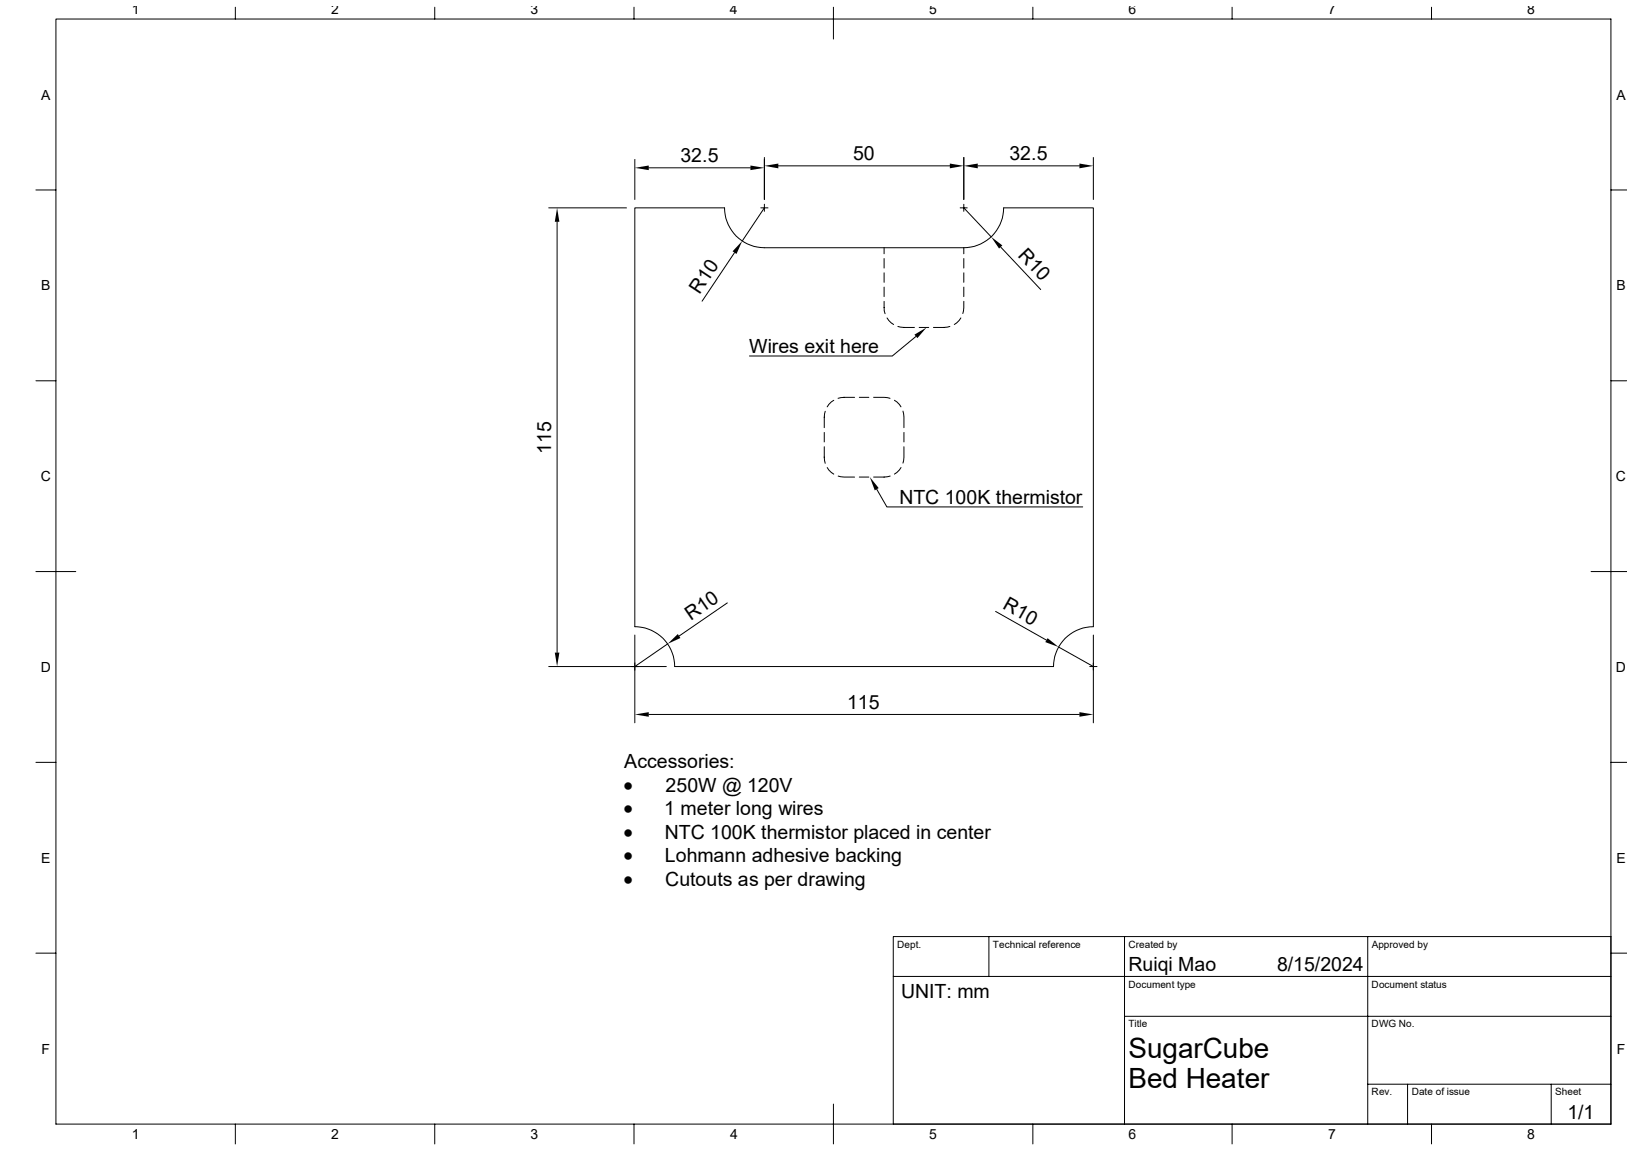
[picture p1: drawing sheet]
<svg xmlns="http://www.w3.org/2000/svg" width="420mm" height="297mm" viewBox="0 0 420 297" stroke-linecap="round" stroke-linejoin="round" font-family="sans-serif">
<g fill="none" stroke="#000" stroke-width=".26">
<path d="M14.4 4.9h401.4v285.2h-401.4zM60.7 1.9v3M112.2 1.9v3M163.7 1.9v3M215.1 1.9v8.2M266.6 1.9v3M318.1 1.9v3M369.5 1.9v3M9.3 49h5.1M141.6 53.6h20.1M143.8 57.2v111.2M163.9 53.6h23.1a10.3 10.3 0 0 0 10.3 10.3h51.5a10.3 10.3 0 0 0 10.3-10.3h23.1v108.1a10.3 10.3 0 0 0-10.3 10.3h-97.7a10.3 10.3 0 0 0-10.3-10.3z"/>
<path d="M163.9 41.1v10.4M167.5 43.3h26.2M196.4 53.6h1.8M197.3 52.7v1.8M197.3 40.6v10.9M197.3 53.6l-5.7 8.6M200.9 42.8h44.3M247.9 53.6h1.8M248.8 40.6v10.9M248.8 53.6l7.1 7.5M248.8 52.7v1.8M252.4 42.8h26.2"/>
<path d="M282.2 40.6v10.9M415.8 49h4.1M189.6 65.2l-8.4 12.5M228.2 77.8l.1 2.5 .2 .6M228.2 63.9v1.6M228.2 66.7v2.5M228.2 70.4v2.5M228.2 74.1v2.4M248.8 77.8v1.6l-.3 1.5M248.8 63.9v1.6M248.8 66.7v2.5M248.8 70.4v2.5"/>
<path d="M248.8 74.1v2.4M258.3 63.8l10.3 10.9M9.3 98.3h5.1M229 82l1 1.3 .7 .4M231.8 84.2l1.5 .3h2.8M236.4 86.8l-6.1 5.1h-36.8M237.3 84.5h2.4M245.2 84.2l-1.6 .3h-2.6M248 82l-1 1.3-.7 .4M415.8 98.3h4.1M212.8 115.3v2.7l.2 1.5M212.8 111.6v2.4"/>
<path d="M213 106.1l-.2 1.6v2.7M215.2 103.3l-.6 .4-1.1 1.3M220.6 102.5h-2.7l-1.6 .3M221.8 102.5h2.5M225.5 102.5h2.7l1.5 .3M230.9 103.3l.6 .4 1.1 1.3M233.1 106.1l.2 1.6v2.7M233.3 115.3v2.7l-.2 1.5M233.3 111.6v2.4M213.5 120.7l1.1 1.2 .6 .4M216.4 122.9l1.5 .2h2.7M221.8 123.1h2.5"/>
<path d="M226.3 126.2l2.6 4.6h50.6M229.8 122.9l-1.6 .2h-2.7M232.6 120.7l-1.1 1.2-.6 .4M9.3 147.5h10.3M187.7 155.6l-12.4 8.5M257 157.8l13.1 7.4M410.7 147.5h9.2M141.6 172h30.4M163.9 163.9v22.6M172.3 166.2l-8.4 5.8M273.3 167l8.9 5M281.3 172h1.9"/>
<path d="M282.2 163.9v22.6M9.3 196.7h5.1M167.5 184.4h111.1M415.8 196.7h4.1M9.3 246h5.1M230.6 252h185.2M255.3 241.7v10.3M290.3 241.7v48.4M353.1 241.7v48.4M415.8 241.7h-185.2v48.4M415.8 246h4.1M290.3 262.3h125.5"/>
<path d="M353.1 279.8h62.7M363.3 279.8v10.3M400.4 279.8v10.3M60.7 290.1v5.1M112.2 290.1v5.1M163.7 290.1v5.1M215.1 284.9v10.3M266.6 290.1v5.1M318.1 290.1v5.1M369.5 290.1v5.1"/>
</g>
<g fill="#000">
<path d="M143.8 53.6l.6 3.6h-1.2zM163.9 43.3l3.6-.6v1.2zM193.7 42.7l3.6 .6-3.6 .6zM197.3 42.8l3.6-.6v1.2zM245.2 42.2l3.6 .6-3.6 .6zM248.8 42.8l3.6-.6v1.2zM278.6 42.2l3.6 .6-3.6 .6zM191.6 62.2l-1.5 3.3-1-.6zM255.9 61.1l2.8 2.2-.8 .8zM236.1 86.4l3.1-1.9-2.4 2.7zM224.5 123.1l2.3 2.8-1 .6zM143.2 168.4h1.2l-.6 3.6z"/>
<path d="M172.3 166.2l2.7-2.6 .6 1zM270.4 164.7l2.9 2.3-3.5-1.3zM163.9 184.4l3.6-.6v1.2zM278.6 183.8l3.6 .6-3.6 .6z"/>
</g>
<g font-size="7.2">
<text x="291.3" y="273.1">SugarCube</text>
<text x="291.3" y="280.8">Bed Heater</text>
</g>
<g font-size="5.3">
<text x="160.9" y="204.4">·</text>
<text x="160.9" y="210.4">·</text>
<text x="160.9" y="216.5">·</text>
<text x="160.9" y="222.5">·</text>
<text x="160.9" y="228.5">·</text>
</g>
<g font-size="5">
<text x="175.7" y="41.8">32.5</text>
<text x="220.3" y="41.3">50</text>
<text x="260.6" y="41.3">32.5</text>
<text x="262.6" y="66.1" transform="rotate(47 262.6 66.1)">R10</text>
<text x="180.6" y="76" transform="rotate(-56 180.6 76)">R10</text>
<text x="193.4" y="91.1">Wires exit here</text>
<text x="142.3" y="117.2" transform="rotate(-90 142.3 117.2)">115</text>
<text x="232.2" y="130.1">NTC 100K thermistor</text>
<text x="178.3" y="160.3" transform="rotate(-34 178.3 160.3)">R10</text>
<text x="258.6" y="157" transform="rotate(29 258.6 157)">R10</text>
<text x="218.7" y="182.8">115</text>
<text x="161.2" y="198.3">Accessories:</text>
<text x="171.8" y="204.4">250W @ 120V</text>
<text x="171.4" y="210.4">1 meter long wires</text>
<text x="171.6" y="216.5">NTC 100K thermistor placed in center</text>
<text x="171.6" y="222.5">Lohmann adhesive backing</text>
<text x="171.7" y="228.5">Cutouts as per drawing</text>
<text x="291.3" y="250.4">Ruiqi Mao</text>
<text x="329.6" y="250.4">8/15/2024</text>
<text x="232.6" y="257.4">UNIT: mm</text>
<text x="404.6" y="288.7">1/1</text>
</g>
<g font-size="3.6">
<text x="34" y="3.6">1</text>
<text x="85.5" y="3.6">2</text>
<text x="136.9" y="3.6">3</text>
<text x="188.4" y="3.6">4</text>
<text x="239.9" y="3.6">5</text>
<text x="291.3" y="3.6">6</text>
<text x="342.8" y="3.6">7</text>
<text x="394.3" y="3.6">8</text>
<text x="10.7" y="25.7">A</text>
<text x="417.2" y="25.7">A</text>
<text x="10.7" y="74.9">B</text>
<text x="417.2" y="74.9">B</text>
<text x="10.5" y="124.2">C</text>
<text x="417.1" y="124.2">C</text>
<text x="10.5" y="173.4">D</text>
<text x="417.1" y="173.4">D</text>
<text x="10.7" y="222.6">E</text>
<text x="417.2" y="222.6">E</text>
<text x="10.8" y="271.9">F</text>
<text x="417.3" y="271.9">F</text>
<text x="34" y="293.9">1</text>
<text x="85.5" y="293.9">2</text>
<text x="136.9" y="293.9">3</text>
<text x="188.4" y="293.9">4</text>
<text x="239.9" y="293.9">5</text>
<text x="291.3" y="293.9">6</text>
<text x="342.8" y="293.9">7</text>
<text x="394.3" y="293.9">8</text>
</g>
<g font-size="2.6">
<text x="231.6" y="244.6">Dept.</text>
<text x="256.3" y="244.6">Technical reference</text>
<text x="291.3" y="244.6">Created by</text>
<text x="354.1" y="244.6">Approved by</text>
<text x="291.3" y="254.8">Document type</text>
<text x="354.1" y="254.8">Document status</text>
<text x="291.3" y="265.1">Title</text>
<text x="354.1" y="265.1">DWG No.</text>
<text x="354.1" y="282.7">Rev.</text>
<text x="364.4" y="282.7">Date of issue</text>
<text x="401.4" y="282.7">Sheet</text>
</g>
</svg>
